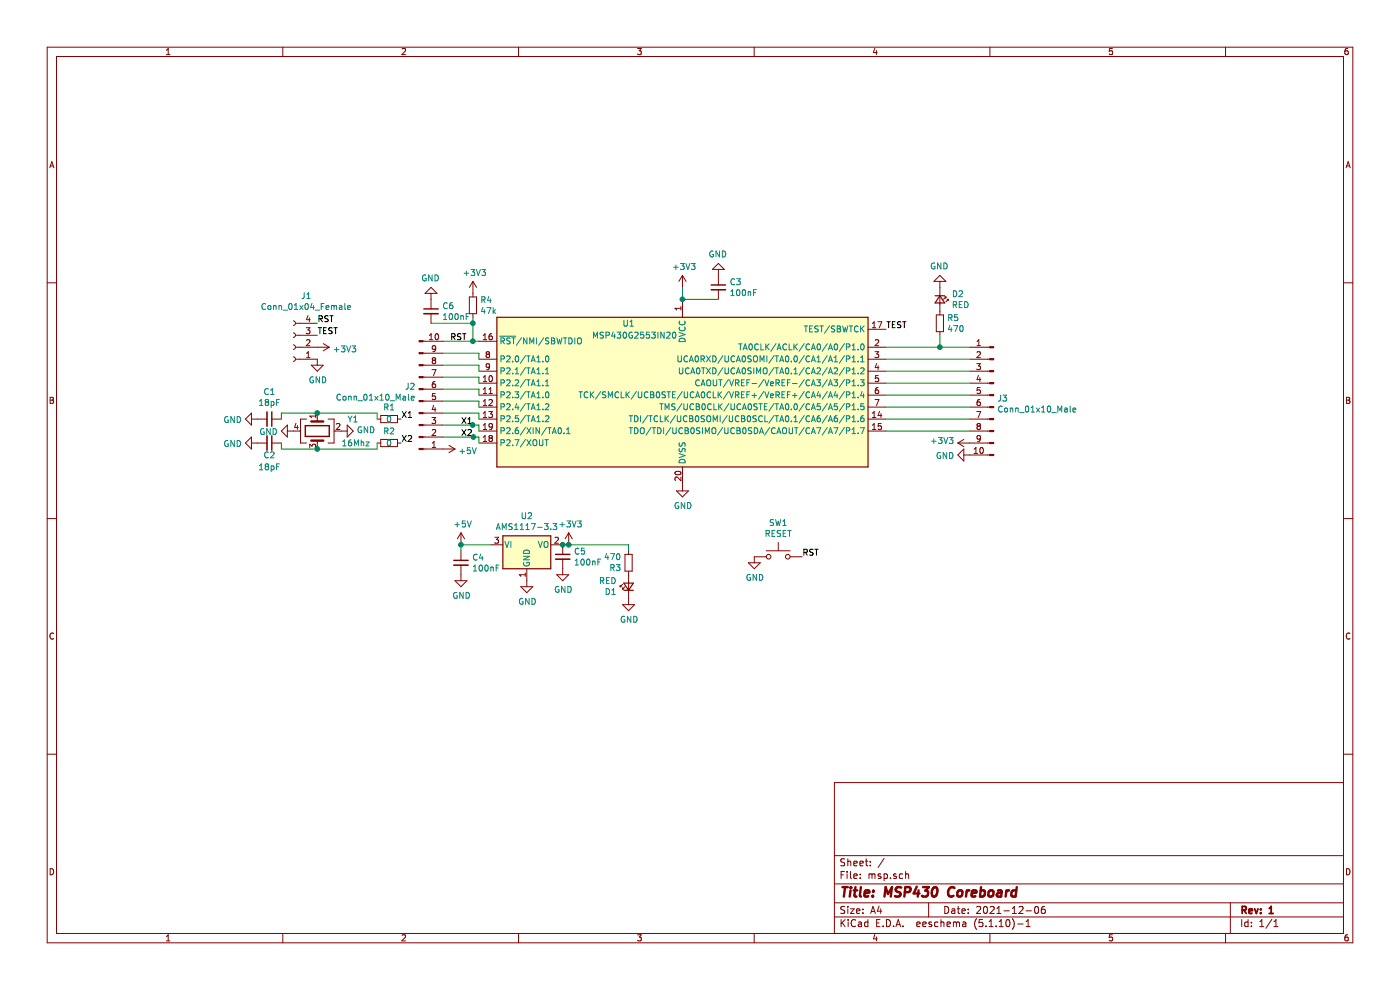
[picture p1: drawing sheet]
EESchema Schematic File Version 4
EELAYER 30 0
EELAYER END
$Descr A4 11693 8268
encoding utf-8
Sheet 1 1
Title "MSP430 Coreboard"
Date "2021-12-06"
Rev "1"
Comp ""
Comment1 ""
Comment2 ""
Comment3 ""
Comment4 ""
$EndDescr
$Comp
L MCU_Texas_MSP430:MSP430G2553IN20 U1
U 1 1
P 5700 3300
F 0 "U1" H 5250 3900 50  0000 C CNN
F 1 "MSP430G2553IN20" H 5300 3800 50  0000 C CNN
F 2 "Package_SO:TSSOP-20_4.4x6.5mm_P0.65mm" H 4250 2750 50  0001 C CIN
F 3 "http://www.ti.com/lit/ds/symlink/msp430g2553.pdf" H 5650 3300 50  0001 C CNN
	1    5700 3300
	1    0    0    -1  
$EndComp
$Comp
L Connector:Conn_01x04_Female J1
U 1 1
P 2450 2900
F 0 "J1" H 2342 2475 50  0000 C CNN
F 1 "Conn_01x04_Female" H 2342 2566 50  0000 C CNN
F 2 "Connector_PinSocket_2.54mm:PinSocket_1x04_P2.54mm_Vertical" H 2450 2900 50  0001 C CNN
F 3 "~" H 2450 2900 50  0001 C CNN
	1    2450 2900
	-1   0    0    1   
$EndComp
Text Label 3900 2850 2    50   ~ 0
RST
Text Label 2650 2700 0    50   ~ 0
RST
Text Label 7400 2750 0    50   ~ 0
TEST
Text Label 2650 2800 0    50   ~ 0
TEST
$Comp
L power:+3V3 #PWR03
U 1 1
P 2650 2900
F 0 "#PWR03" H 2650 2750 50  0001 C CNN
F 1 "+3V3" V 2665 3028 50  0000 L CNN
F 2 "" H 2650 2900 50  0001 C CNN
F 3 "" H 2650 2900 50  0001 C CNN
	1    2650 2900
	0    1    1    0   
$EndComp
$Comp
L power:GND #PWR04
U 1 1
P 2650 3000
F 0 "#PWR04" H 2650 2750 50  0001 C CNN
F 1 "GND" H 2655 2827 50  0000 C CNN
F 2 "" H 2650 3000 50  0001 C CNN
F 3 "" H 2650 3000 50  0001 C CNN
	1    2650 3000
	1    0    0    -1  
$EndComp
$Comp
L Device:R_Small R4
U 1 1
P 3950 2550
F 0 "R4" H 4009 2596 50  0000 L CNN
F 1 "47k" H 4009 2505 50  0000 L CNN
F 2 "Resistor_SMD:R_0805_2012Metric" H 3950 2550 50  0001 C CNN
F 3 "~" H 3950 2550 50  0001 C CNN
	1    3950 2550
	1    0    0    -1  
$EndComp
Wire Wire Line
	3950 2650 3950 2700
Wire Wire Line
	3950 2850 4000 2850
Connection ~ 3950 2850
$Comp
L power:+3V3 #PWR06
U 1 1
P 3950 2450
F 0 "#PWR06" H 3950 2300 50  0001 C CNN
F 1 "+3V3" H 3965 2623 50  0000 C CNN
F 2 "" H 3950 2450 50  0001 C CNN
F 3 "" H 3950 2450 50  0001 C CNN
	1    3950 2450
	1    0    0    -1  
$EndComp
$Comp
L power:GND #PWR08
U 1 1
P 5700 4050
F 0 "#PWR08" H 5700 3800 50  0001 C CNN
F 1 "GND" H 5705 3877 50  0000 C CNN
F 2 "" H 5700 4050 50  0001 C CNN
F 3 "" H 5700 4050 50  0001 C CNN
	1    5700 4050
	1    0    0    -1  
$EndComp
$Comp
L power:+3V3 #PWR07
U 1 1
P 5700 2400
F 0 "#PWR07" H 5700 2250 50  0001 C CNN
F 1 "+3V3" H 5715 2573 50  0000 C CNN
F 2 "" H 5700 2400 50  0001 C CNN
F 3 "" H 5700 2400 50  0001 C CNN
	1    5700 2400
	1    0    0    -1  
$EndComp
$Comp
L Device:C_Small C3
U 1 1
P 6000 2400
F 0 "C3" H 6092 2446 50  0000 L CNN
F 1 "100nF" H 6092 2355 50  0000 L CNN
F 2 "Capacitor_SMD:C_0805_2012Metric" H 6000 2400 50  0001 C CNN
F 3 "~" H 6000 2400 50  0001 C CNN
	1    6000 2400
	1    0    0    -1  
$EndComp
Wire Wire Line
	5700 2500 6000 2500
Wire Wire Line
	5700 2500 5700 2400
Connection ~ 5700 2500
$Comp
L power:GND #PWR09
U 1 1
P 6000 2300
F 0 "#PWR09" H 6000 2050 50  0001 C CNN
F 1 "GND" H 6005 2127 50  0000 C CNN
F 2 "" H 6000 2300 50  0001 C CNN
F 3 "" H 6000 2300 50  0001 C CNN
	1    6000 2300
	-1   0    0    1   
$EndComp
$Comp
L Connector:Conn_01x10_Male J3
U 1 1
P 8300 3300
F 0 "J3" H 8272 3274 50  0000 R CNN
F 1 "Conn_01x10_Male" H 8272 3183 50  0000 R CNN
F 2 "Connector_PinSocket_2.54mm:PinSocket_1x10_P2.54mm_Vertical" H 8300 3300 50  0001 C CNN
F 3 "~" H 8300 3300 50  0001 C CNN
	1    8300 3300
	-1   0    0    -1  
$EndComp
Wire Wire Line
	7400 2900 7850 2900
Wire Wire Line
	8100 3000 7400 3000
Wire Wire Line
	7400 3100 8100 3100
Wire Wire Line
	8100 3200 7400 3200
Wire Wire Line
	7400 3300 8100 3300
Wire Wire Line
	8100 3400 7400 3400
Wire Wire Line
	7400 3500 8100 3500
Wire Wire Line
	7400 3600 8100 3600
$Comp
L Connector:Conn_01x10_Male J2
U 1 1
P 3500 3350
F 0 "J2" H 3472 3232 50  0000 R CNN
F 1 "Conn_01x10_Male" H 3472 3323 50  0000 R CNN
F 2 "Connector_PinSocket_2.54mm:PinSocket_1x10_P2.54mm_Vertical" H 3500 3350 50  0001 C CNN
F 3 "~" H 3500 3350 50  0001 C CNN
	1    3500 3350
	1    0    0    1   
$EndComp
Wire Wire Line
	3700 2850 3950 2850
Wire Wire Line
	3700 2950 4000 2950
Wire Wire Line
	4000 2950 4000 3000
Wire Wire Line
	3700 3050 4000 3050
Wire Wire Line
	4000 3050 4000 3100
Wire Wire Line
	3700 3150 4000 3150
Wire Wire Line
	4000 3150 4000 3200
Wire Wire Line
	3700 3250 4000 3250
Wire Wire Line
	4000 3250 4000 3300
Wire Wire Line
	3700 3350 4000 3350
Wire Wire Line
	4000 3350 4000 3400
Wire Wire Line
	3700 3450 4000 3450
Wire Wire Line
	4000 3450 4000 3500
Wire Wire Line
	3700 3550 3948 3550
Wire Wire Line
	4000 3550 4000 3600
Wire Wire Line
	3700 3650 3954 3650
Wire Wire Line
	4000 3650 4000 3700
$Comp
L power:+3V3 #PWR011
U 1 1
P 8100 3700
F 0 "#PWR011" H 8100 3550 50  0001 C CNN
F 1 "+3V3" V 8115 3828 50  0000 L CNN
F 2 "" H 8100 3700 50  0001 C CNN
F 3 "" H 8100 3700 50  0001 C CNN
	1    8100 3700
	0    -1   -1   0   
$EndComp
$Comp
L power:GND #PWR012
U 1 1
P 8100 3800
F 0 "#PWR012" H 8100 3550 50  0001 C CNN
F 1 "GND" V 8105 3672 50  0000 R CNN
F 2 "" H 8100 3800 50  0001 C CNN
F 3 "" H 8100 3800 50  0001 C CNN
	1    8100 3800
	0    1    1    0   
$EndComp
$Comp
L power:+5V #PWR05
U 1 1
P 3700 3750
F 0 "#PWR05" H 3700 3600 50  0001 C CNN
F 1 "+5V" V 3715 3878 50  0000 L CNN
F 2 "" H 3700 3750 50  0001 C CNN
F 3 "" H 3700 3750 50  0001 C CNN
	1    3700 3750
	0    1    1    0   
$EndComp
Text Label 3950 3550 2    50   ~ 0
X1
Text Label 3950 3650 2    50   ~ 0
X2
Wire Wire Line
	3948 3526 3948 3550
Connection ~ 3948 3550
Wire Wire Line
	3948 3550 4000 3550
Wire Wire Line
	3954 3628 3954 3650
Connection ~ 3954 3650
Wire Wire Line
	3954 3650 4000 3650
Text Label 3350 3500 0    50   ~ 0
X1
Text Label 3350 3700 0    50   ~ 0
X2
$Comp
L Device:C_Small C1
U 1 1
P 2250 3500
F 0 "C1" V 2021 3500 50  0000 C CNN
F 1 "18pF" V 2112 3500 50  0000 C CNN
F 2 "Capacitor_SMD:C_0805_2012Metric" H 2250 3500 50  0001 C CNN
F 3 "~" H 2250 3500 50  0001 C CNN
	1    2250 3500
	0    1    1    0   
$EndComp
$Comp
L Device:C_Small C2
U 1 1
P 2250 3700
F 0 "C2" V 2350 3700 50  0000 C CNN
F 1 "18pF" V 2450 3700 50  0000 C CNN
F 2 "Capacitor_SMD:C_0805_2012Metric" H 2250 3700 50  0001 C CNN
F 3 "~" H 2250 3700 50  0001 C CNN
	1    2250 3700
	0    1    1    0   
$EndComp
$Comp
L power:GND #PWR01
U 1 1
P 2150 3500
F 0 "#PWR01" H 2150 3250 50  0001 C CNN
F 1 "GND" V 2155 3372 50  0000 R CNN
F 2 "" H 2150 3500 50  0001 C CNN
F 3 "" H 2150 3500 50  0001 C CNN
	1    2150 3500
	0    1    1    0   
$EndComp
$Comp
L power:GND #PWR02
U 1 1
P 2150 3700
F 0 "#PWR02" H 2150 3450 50  0001 C CNN
F 1 "GND" V 2155 3572 50  0000 R CNN
F 2 "" H 2150 3700 50  0001 C CNN
F 3 "" H 2150 3700 50  0001 C CNN
	1    2150 3700
	0    1    1    0   
$EndComp
$Comp
L Device:R_Small R1
U 1 1
P 3250 3500
F 0 "R1" V 3150 3500 50  0000 C CNN
F 1 "0" V 3250 3500 50  0000 C CNN
F 2 "Resistor_SMD:R_0805_2012Metric" H 3250 3500 50  0001 C CNN
F 3 "~" H 3250 3500 50  0001 C CNN
	1    3250 3500
	0    1    1    0   
$EndComp
$Comp
L Device:R_Small R2
U 1 1
P 3250 3700
F 0 "R2" V 3150 3700 50  0000 C CNN
F 1 "0" V 3250 3700 50  0000 C CNN
F 2 "Resistor_SMD:R_0805_2012Metric" H 3250 3700 50  0001 C CNN
F 3 "~" H 3250 3700 50  0001 C CNN
	1    3250 3700
	0    1    1    0   
$EndComp
$Comp
L Device:R_Small R5
U 1 1
P 7850 2700
F 0 "R5" H 7909 2746 50  0000 L CNN
F 1 "470" H 7909 2655 50  0000 L CNN
F 2 "Resistor_SMD:R_0805_2012Metric" H 7850 2700 50  0001 C CNN
F 3 "~" H 7850 2700 50  0001 C CNN
	1    7850 2700
	1    0    0    -1  
$EndComp
Wire Wire Line
	7850 2800 7850 2900
Connection ~ 7850 2900
Wire Wire Line
	7850 2900 8100 2900
$Comp
L Device:LED_Small D2
U 1 1
P 7850 2500
F 0 "D2" V 7804 2598 50  0000 L CNN
F 1 "RED" V 7895 2598 50  0000 L CNN
F 2 "LED_SMD:LED_0805_2012Metric" V 7850 2500 50  0001 C CNN
F 3 "~" V 7850 2500 50  0001 C CNN
	1    7850 2500
	0    1    1    0   
$EndComp
$Comp
L power:GND #PWR010
U 1 1
P 7850 2400
F 0 "#PWR010" H 7850 2150 50  0001 C CNN
F 1 "GND" H 7855 2227 50  0000 C CNN
F 2 "" H 7850 2400 50  0001 C CNN
F 3 "" H 7850 2400 50  0001 C CNN
	1    7850 2400
	-1   0    0    1   
$EndComp
$Comp
L Device:Crystal_GND24 Y1
U 1 1
P 2650 3600
F 0 "Y1" V 2550 3850 50  0000 L CNN
F 1 "16Mhz" V 2750 3800 50  0000 L CNN
F 2 "Crystal:Crystal_SMD_3225-4Pin_3.2x2.5mm" H 2650 3600 50  0001 C CNN
F 3 "~" H 2650 3600 50  0001 C CNN
	1    2650 3600
	0    1    1    0   
$EndComp
Wire Wire Line
	2650 3450 2350 3450
Wire Wire Line
	2350 3450 2350 3500
Wire Wire Line
	2350 3700 2350 3750
Wire Wire Line
	2350 3750 2650 3750
Wire Wire Line
	2650 3450 3150 3450
Wire Wire Line
	3150 3450 3150 3500
Connection ~ 2650 3450
Wire Wire Line
	2650 3750 3150 3750
Wire Wire Line
	3150 3750 3150 3700
Connection ~ 2650 3750
$Comp
L power:GND #PWR013
U 1 1
P 2450 3600
F 0 "#PWR013" H 2450 3350 50  0001 C CNN
F 1 "GND" V 2455 3472 50  0000 R CNN
F 2 "" H 2450 3600 50  0001 C CNN
F 3 "" H 2450 3600 50  0001 C CNN
	1    2450 3600
	0    1    1    0   
$EndComp
$Comp
L power:GND #PWR014
U 1 1
P 2850 3600
F 0 "#PWR014" H 2850 3350 50  0001 C CNN
F 1 "GND" V 2855 3472 50  0000 R CNN
F 2 "" H 2850 3600 50  0001 C CNN
F 3 "" H 2850 3600 50  0001 C CNN
	1    2850 3600
	0    -1   -1   0   
$EndComp
$Comp
L Regulator_Linear:AMS1117-3.3 U2
U 1 1
P 4400 4550
F 0 "U2" H 4400 4792 50  0000 C CNN
F 1 "AMS1117-3.3" H 4400 4701 50  0000 C CNN
F 2 "Package_TO_SOT_SMD:SOT-223-3_TabPin2" H 4400 4750 50  0001 C CNN
F 3 "http://www.advanced-monolithic.com/pdf/ds1117.pdf" H 4500 4300 50  0001 C CNN
	1    4400 4550
	1    0    0    -1  
$EndComp
$Comp
L Device:C_Small C5
U 1 1
P 4700 4650
F 0 "C5" H 4792 4696 50  0000 L CNN
F 1 "100nF" H 4792 4605 50  0000 L CNN
F 2 "Capacitor_SMD:C_0805_2012Metric" H 4700 4650 50  0001 C CNN
F 3 "~" H 4700 4650 50  0001 C CNN
	1    4700 4650
	1    0    0    -1  
$EndComp
$Comp
L Device:C_Small C4
U 1 1
P 3850 4700
F 0 "C4" H 3942 4746 50  0000 L CNN
F 1 "100nF" H 3942 4655 50  0000 L CNN
F 2 "Capacitor_SMD:C_0805_2012Metric" H 3850 4700 50  0001 C CNN
F 3 "~" H 3850 4700 50  0001 C CNN
	1    3850 4700
	1    0    0    -1  
$EndComp
Wire Wire Line
	4100 4550 3850 4550
Wire Wire Line
	3850 4550 3850 4600
$Comp
L power:GND #PWR016
U 1 1
P 3850 4800
F 0 "#PWR016" H 3850 4550 50  0001 C CNN
F 1 "GND" H 3855 4627 50  0000 C CNN
F 2 "" H 3850 4800 50  0001 C CNN
F 3 "" H 3850 4800 50  0001 C CNN
	1    3850 4800
	1    0    0    -1  
$EndComp
$Comp
L power:GND #PWR017
U 1 1
P 4400 4850
F 0 "#PWR017" H 4400 4600 50  0001 C CNN
F 1 "GND" H 4405 4677 50  0000 C CNN
F 2 "" H 4400 4850 50  0001 C CNN
F 3 "" H 4400 4850 50  0001 C CNN
	1    4400 4850
	1    0    0    -1  
$EndComp
$Comp
L power:GND #PWR018
U 1 1
P 4700 4750
F 0 "#PWR018" H 4700 4500 50  0001 C CNN
F 1 "GND" H 4705 4577 50  0000 C CNN
F 2 "" H 4700 4750 50  0001 C CNN
F 3 "" H 4700 4750 50  0001 C CNN
	1    4700 4750
	1    0    0    -1  
$EndComp
$Comp
L power:+3V3 #PWR019
U 1 1
P 4750 4550
F 0 "#PWR019" H 4750 4400 50  0001 C CNN
F 1 "+3V3" H 4765 4723 50  0000 C CNN
F 2 "" H 4750 4550 50  0001 C CNN
F 3 "" H 4750 4550 50  0001 C CNN
	1    4750 4550
	1    0    0    -1  
$EndComp
Wire Wire Line
	4750 4550 4700 4550
Connection ~ 4700 4550
$Comp
L power:+5V #PWR015
U 1 1
P 3850 4550
F 0 "#PWR015" H 3850 4400 50  0001 C CNN
F 1 "+5V" H 3865 4723 50  0000 C CNN
F 2 "" H 3850 4550 50  0001 C CNN
F 3 "" H 3850 4550 50  0001 C CNN
	1    3850 4550
	1    0    0    -1  
$EndComp
Connection ~ 3850 4550
$Comp
L Device:R_Small R3
U 1 1
P 5250 4700
F 0 "R3" H 5309 4746 50  0000 L CNN
F 1 "470" H 5309 4655 50  0000 L CNN
F 2 "Resistor_SMD:R_0805_2012Metric" H 5250 4700 50  0001 C CNN
F 3 "~" H 5250 4700 50  0001 C CNN
	1    5250 4700
	-1   0    0    1   
$EndComp
$Comp
L Device:LED_Small D1
U 1 1
P 5250 4900
F 0 "D1" V 5204 4998 50  0000 L CNN
F 1 "RED" V 5295 4998 50  0000 L CNN
F 2 "LED_SMD:LED_0805_2012Metric" V 5250 4900 50  0001 C CNN
F 3 "~" V 5250 4900 50  0001 C CNN
	1    5250 4900
	0    -1   -1   0   
$EndComp
$Comp
L power:GND #PWR0101
U 1 1
P 5250 5000
F 0 "#PWR0101" H 5250 4750 50  0001 C CNN
F 1 "GND" H 5255 4827 50  0000 C CNN
F 2 "" H 5250 5000 50  0001 C CNN
F 3 "" H 5250 5000 50  0001 C CNN
	1    5250 5000
	1    0    0    -1  
$EndComp
Wire Wire Line
	4750 4550 5250 4550
Wire Wire Line
	5250 4550 5250 4600
Connection ~ 4750 4550
$Comp
L Switch:SW_Push SW1
U 1 1
P 6500 4650
F 0 "SW1" H 6500 4935 50  0000 C CNN
F 1 "RESET" H 6500 4844 50  0000 C CNN
F 2 "Button_Switch_SMD:SW_Push_1P1T_NO_6x6mm_H9.5mm" H 6500 4850 50  0001 C CNN
F 3 "~" H 6500 4850 50  0001 C CNN
	1    6500 4650
	1    0    0    -1  
$EndComp
$Comp
L power:GND #PWR021
U 1 1
P 6300 4650
F 0 "#PWR021" H 6300 4400 50  0001 C CNN
F 1 "GND" H 6305 4477 50  0000 C CNN
F 2 "" H 6300 4650 50  0001 C CNN
F 3 "" H 6300 4650 50  0001 C CNN
	1    6300 4650
	1    0    0    -1  
$EndComp
Text Label 6700 4650 0    50   ~ 0
RST
$Comp
L Device:C_Small C6
U 1 1
P 3600 2600
F 0 "C6" H 3692 2646 50  0000 L CNN
F 1 "100nF" H 3692 2555 50  0000 L CNN
F 2 "Capacitor_SMD:C_0805_2012Metric" H 3600 2600 50  0001 C CNN
F 3 "~" H 3600 2600 50  0001 C CNN
	1    3600 2600
	1    0    0    -1  
$EndComp
Wire Wire Line
	3600 2700 3950 2700
Connection ~ 3950 2700
Wire Wire Line
	3950 2700 3950 2850
$Comp
L power:GND #PWR020
U 1 1
P 3600 2500
F 0 "#PWR020" H 3600 2250 50  0001 C CNN
F 1 "GND" H 3605 2327 50  0000 C CNN
F 2 "" H 3600 2500 50  0001 C CNN
F 3 "" H 3600 2500 50  0001 C CNN
	1    3600 2500
	-1   0    0    1   
$EndComp
$EndSCHEMATC
